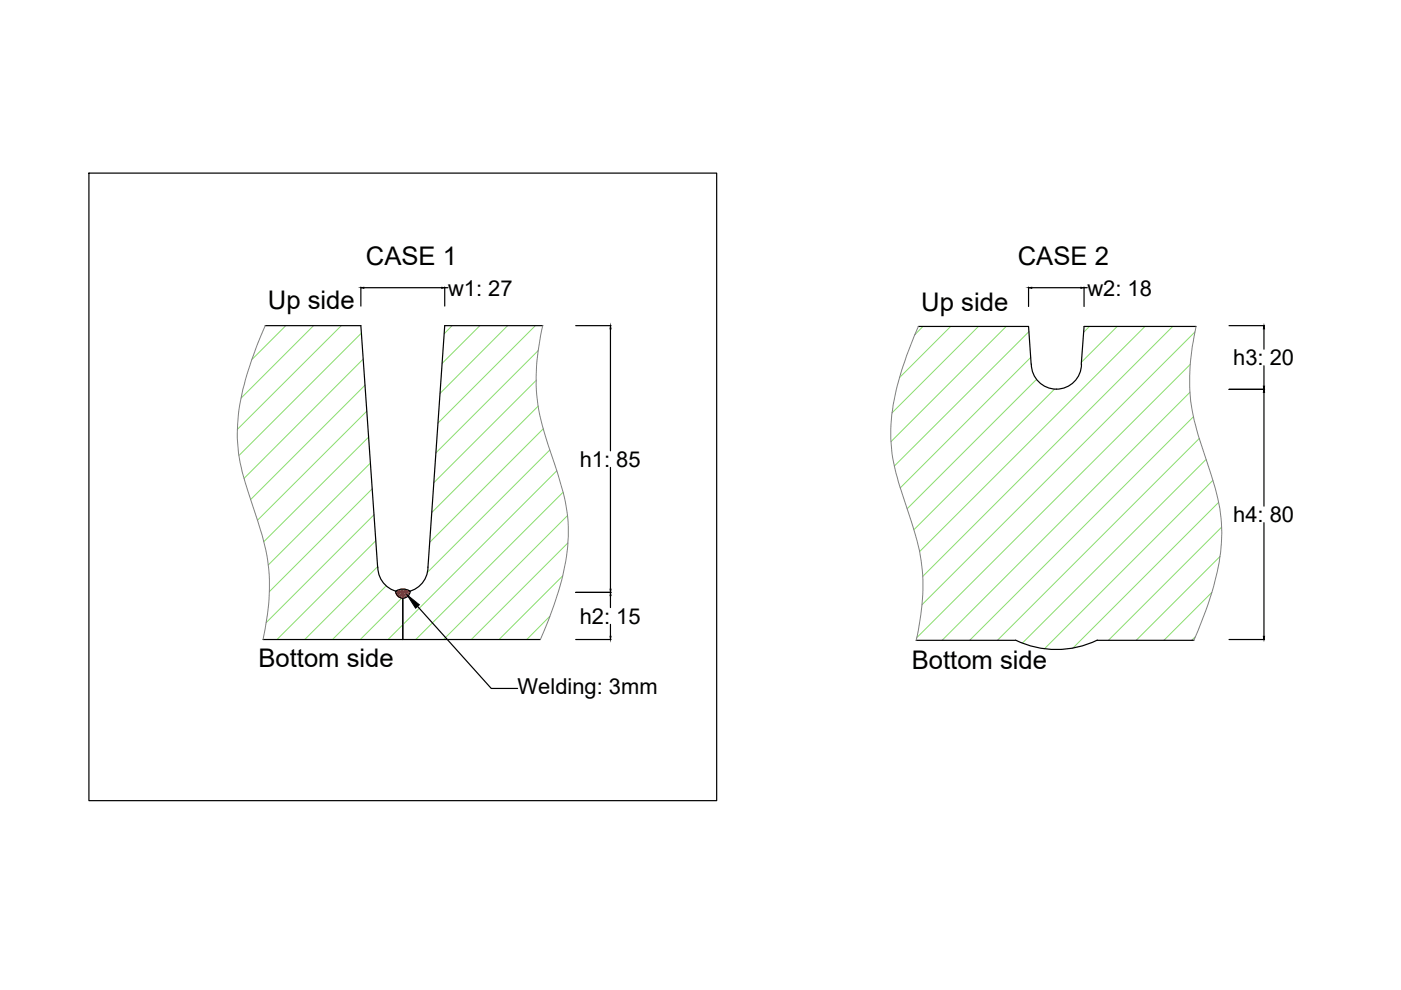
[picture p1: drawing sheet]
<svg xmlns="http://www.w3.org/2000/svg" width="297mm" height="210mm" viewBox="0 0 297 210" stroke-linecap="round" stroke-linejoin="round" font-family="sans-serif">
<g fill="none" stroke="#8add6e" stroke-width=".21">
<path d="M60.6 69l-7.2 7.2M66.5 69l-15.4 15.4M72.4 69l-22.1 22.1M76.6 70.7l-26 25.9M77 76.2l-25.3 25.2M95.9 69l-1.7 1.7M101.7 69l-8 8M107.6 69l-14.3 14.4M113.5 69l-20.6 20.7M114.1 74.3l-21.7 21.7M195.7 69.2l-1.7 1.8M201.6 69.2l-10.9 10.9"/>
<path d="M207.4 69.2l-18.3 18.3M213.3 69.2l-24.4 24.4M218.2 70.3l-28.6 28.5M218.5 75.8l-27.6 27.7M231 69.2l-1.2 1.2M236.9 69.2l-7.6 7.6M242.8 69.2l-47.8 47.8M248.6 69.2l-53 53M252.4 77.3l-58 57.9M253.4 70.4l-57.9 57.8M77.4 81.7l-24.3 24.2M77.8 87.2l-23.2 23.1"/>
<path d="M78.2 92.7l-22.3 22.2M78.5 98.2l-21.6 21.6M113.7 80.6l-21.7 21.8M114.1 86.1l-22.6 22.6M115.2 90.9l-24.1 24.1M116.6 95.4l-26 26M118 99.8l-35.7 35.8M219.7 80.5l-27.4 27.4M223.6 82.5l-29.8 29.8M252.3 83.2l-52.6 52.6M253 88.3l-47.4 47.5M254.3 93l-42.8 42.8"/>
<path d="M255.7 97.4l-39 39M78.9 103.6l-21.8 21.8M79.3 109.1l-22.9 22.9M79.7 114.6l-21 21M119.4 104.4l-31.2 31.2M120.3 109.3l-26.3 26.3M120.4 115.1l-20.5 20.5M257.1 101.9l-35.7 35.7M258.4 106.5l-31 31M258.7 118l-17.8 17.8M259 111.8l-24 24M80.1 120.1l-15.5 15.5"/>
<path d="M81.8 124.2l-11.3 11.4M86.5 125.5l-10.1 10.1M116.6 130.7l-4.9 4.9M119.3 122.1l-13.5 13.5M253.5 135l-.8 .8M256.9 125.6l-10.1 10.2"/>
</g>
<!-- layer: 0 -->
<g fill="none" stroke="#000" stroke-width=".25">
<path d="M18.9 36.7h133v133.1h-133zM56.2 69h20.3l3.6 51.2a5.3 5.3 0 0 0 5.3 5.4 5.3 5.3 0 0 0 5.3-5.4l3.6-51.2h20.8M76.5 60.9v4M77.1 61h16.6M94.3 60.9v4M94.3 61h.7M122.1 69h7.5M129.4 69.7v25.9M194.7 69.2h23.4l.5 8M218.1 60.9v4.1M218.7 77.2a5.3 5.3 0 0 0 5.3 5.3 5.3 5.3 0 0 0 5.3-5.3M218.8 61h10.4"/>
<path d="M229.8 61h.7M229.8 60.9v4.1M253.6 69.2h-23.8l-.6 8M260.6 69h7.5M268 69.7v4.3M268 77.6v4.3M129.4 99.1v25.8M260.6 82.6h7.5M268 83.2v24.1M268 110.8v24.1M55.8 135.6h58.8M83.9 125.4a2.65 2.65 0 0 1 3.1 0 1.55 1.55 0 0 1-1.6 1.4 1.55 1.55 0 0 1-1.5-1.4z"/>
<path d="M85.4 125.6h.1M85.4 125.6v10M88.5 128.6l15.7 17.4h5.5M122.1 135.6h7.5M122.1 125.6h7.5M129.4 126.3v2.5M129.4 132.4v2.5M194.2 135.8h21.1M215.3 135.7a19.8 19.8 0 0 0 17.3 0M232.6 135.8h20.5M260.6 135.6h7.5"/>
</g>
<path d="M56.2 69a62.6 62.6 0 0 0-5.7 19.8 34.1 34.1 0 0 0 2.1 15.4 86.1 86.1 0 0 1 4 13.5 45.7 45.7 0 0 1-.8 17.9M115.1 69a42.4 42.4 0 0 0 1.1 25.2 80.8 80.8 0 0 1 3.9 13.4 41.2 41.2 0 0 1-2.7 20.7l-2.8 7.3M194.7 69.2a62.7 62.7 0 0 0-5.8 20.8 34.7 34.7 0 0 0 2.3 14.4 86.6 86.6 0 0 1 3.9 13.5 43.8 43.8 0 0 1-.9 17.9M253.6 69.2a42.9 42.9 0 0 0 1.1 25.2 80.8 80.8 0 0 1 3.9 13.4 39.1 39.1 0 0 1-1.9 18.6l-1.1 3.1-2.5 6.3" fill="none" stroke="#808080" stroke-width=".21"/>
<path d="M84.3 125.1l-.4 .4M84.7 125l-.8 .8M85.1 124.9l-1.1 1.1M85.4 124.9l-1.3 1.3M85.7 124.9l-1.4 1.4M86 124.9l-1.6 1.6M86.2 125l-1.6 1.6M86.4 125.1l-1.7 1.6M86.6 125.1l-1.7 1.7M86.8 125.3l-1.6 1.5M86.9 125.7l-1.1 1.1M87 125.4l-1.5 1.5" fill="none" stroke="#f00" stroke-width=".21"/>
<!-- layer: 0 -->
<g fill="#000" stroke="#000" stroke-width=".21">
<path d="M76.5 61l.6-.1v.2zM93.7 60.9l.6 .1-.6 .1zM129.4 69l.2 .7h-.3zM218.1 61l.7-.1v.2zM229.2 60.9l.6 .1-.6 .1zM268 69l.1 .7h-.2zM267.9 81.9h.2l-.1 .7zM268 82.6l.1 .6h-.2zM86.3 126.1l2.6 2.1-.8 .7zM129.3 124.9h.3l-.2 .7zM129.4 125.6l.2 .7h-.3zM129.3 134.9h.3l-.2 .7z"/>
<path d="M267.9 134.9h.2l-.1 .7z"/>
</g>
<g font-size="5.4">
<text x="77.6" y="56.1">CASE 1</text>
<text x="215.8" y="56.1">CASE 2</text>
<text x="56.8" y="65.5">Up side</text>
<text x="195.3" y="66">Up side</text>
<text x="54.8" y="141.4">Bottom side</text>
<text x="193.3" y="141.9">Bottom side</text>
</g>
<g font-size="4.6">
<text x="95" y="62.7">w1: 27</text>
<text x="230.6" y="62.7">w2: 18</text>
<text x="261.5" y="77.4">h3: 20</text>
<text x="122.9" y="99">h1: 85</text>
<text x="261.5" y="110.7">h4: 80</text>
<text x="122.9" y="132.2">h2: 15</text>
<text x="109.7" y="147.2">Welding: 3mm</text>
</g>
</svg>
